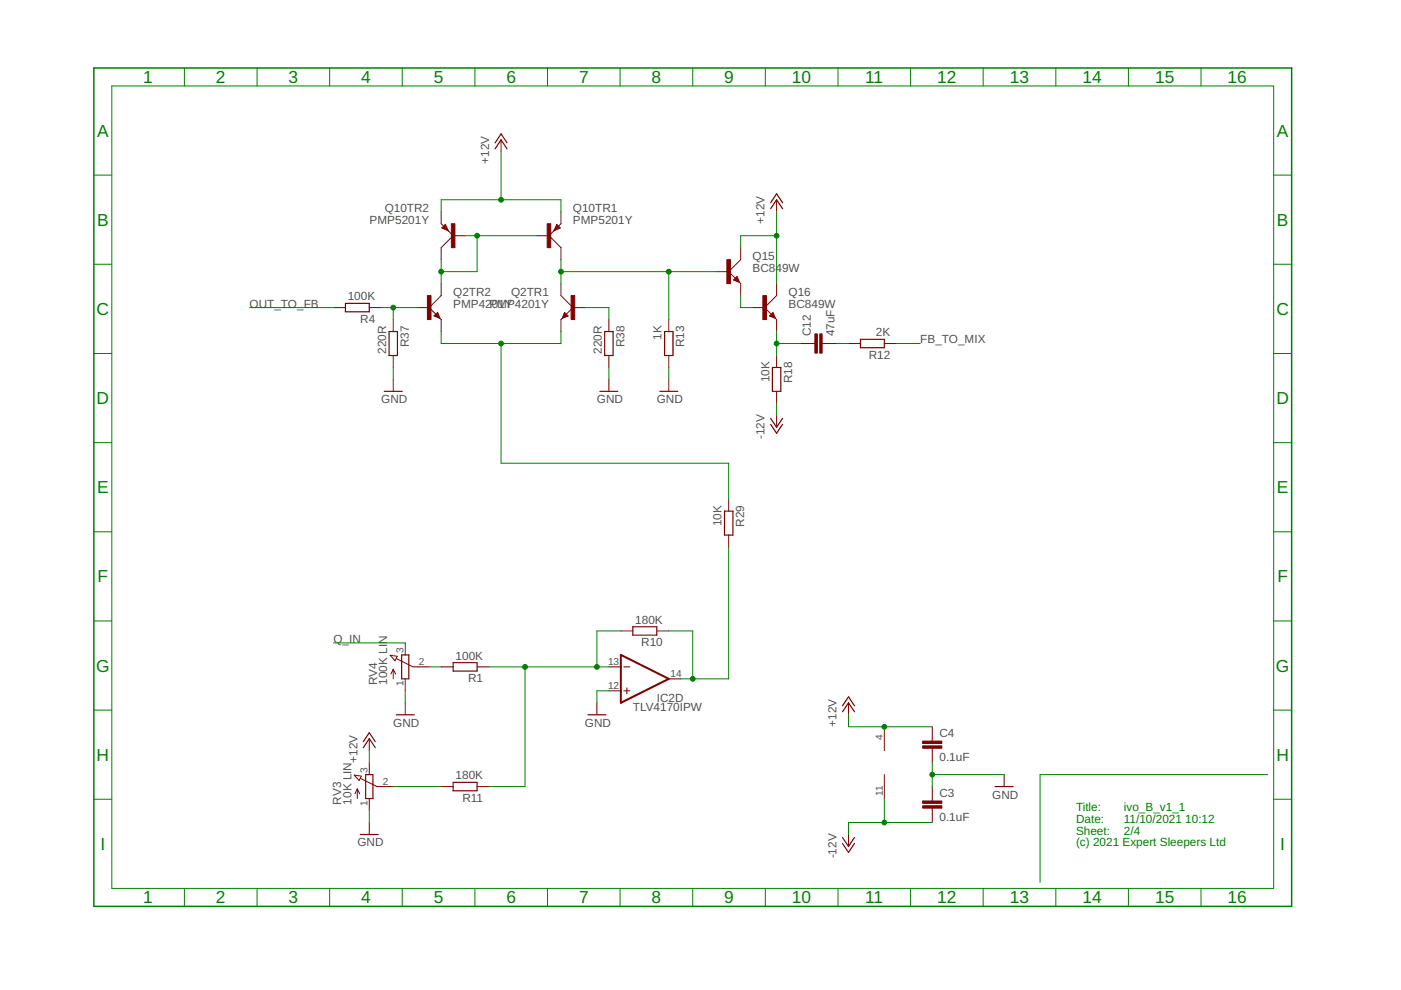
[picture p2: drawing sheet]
<svg xmlns="http://www.w3.org/2000/svg" width="297mm" height="210mm" viewBox="0 0 297 210" stroke-linecap="round" stroke-linejoin="round" font-family="sans-serif">
<g fill="none" stroke="#800000" stroke-width=".25">
<path d="M105 31.6l1.2-1.9 1.3 1.9M105 30.3l1.2-1.9 1.3 1.9M94.4 47.8l.4 .9-.9-.4zM94.4 48.1l-.2 .2M118 47.8l.6 .5-.9 .4zM118 48.1l.3 .2M156.3 58.9l.2 .7-.7-.2zM156.3 59.1l-.3 .3M163.4 44.3l1.3-1.9 1.2 1.9M163.4 43l1.3-1.9 1.2 1.9M73.2 64.3h5.1v1.8h-5.1zM82.5 70.3h1.8v5.1h-1.8z"/>
<path d="M92.8 66.5l.2 .7-.7-.2zM92.8 66.7l-.3 .3M119.7 66.5l.5 .5-.8 .2zM119.7 66.7l.3 .3M128.2 70.3h1.8v5.1h-1.8zM140.9 70.3h1.8v5.1h-1.8zM163.8 77.9h1.7v5.1h-1.7zM163.9 66.5l.2 .7-.7-.2zM163.9 66.7l-.3 .3M182.4 71.9h5.1v1.8h-5.1zM81.5 83h3.8M127.2 83h3.8"/>
<path d="M139.9 83h3.8M163.4 88.7l1.3 1.9 1.2-1.9M163.4 90l1.3 1.9 1.2-1.9M153.6 108.4h1.8v5.1h-1.8zM85.2 138.9h1.5v5h-1.5zM134.2 132.9h5.1v1.8h-5.1zM77 158.5l1.3-1.9 1.3 1.9M77 157.2l1.3-1.9 1.3 1.9M84 151.6h3.8M96.1 140.5h5.1v1.8h-5.1zM124.7 151.6h3.8M178.6 150.9l1.3-1.9 1.3 1.9"/>
<path d="M178.6 149.6l1.3-1.9 1.3 1.9M76.4 176.9h3.8M77.5 164.2h1.6v5.1h-1.6zM96.1 165.9h5.1v1.8h-5.1zM178.6 177.6l1.3 1.9 1.3-1.9M178.6 178.8l1.3 1.9 1.3-1.9M211 166.8h3.8"/>
</g>
<g fill="none" stroke="#800000" stroke-width=".21">
<path d="M106.2 29.7v2.5M93.5 44.9v2.5l2.6 2.6M94.4 47.6l.7 1.4-1.4-.7zM96.1 50h2.5M96.1 50l-2.6 2.5v2.6M113.9 50h2.5M116.4 50l2.5 2.5v2.6M118 47.6l.8 .7-1.4 .7zM118.9 44.9v2.5l-2.5 2.6M152 57.6h2.5M154.5 57.6l2.5 2.5v2.6M156.3 58.6l.5 1.3-1.3-.5z"/>
<path d="M157 52.5v2.6l-2.5 2.5M164.7 42.4v2.5M70.7 65.2h2.5M78.3 65.2h2.5M83.4 67.8v2.5M83.4 75.4v2.5M88.5 65.2h2.5M91 65.2l2.5 2.6v2.5M92.8 66.2l.5 1.3-1.3-.5zM93.5 60.1v2.6l-2.5 2.5M118.9 60.1v2.6l2.6 2.5M119.7 66.2l.8 .8-1.3 .5z"/>
<path d="M121.5 65.2h2.5M121.5 65.2l-2.6 2.6v2.5M129.1 67.8v2.5M129.1 75.4v2.5M141.8 67.8v2.5M141.8 75.4v2.5M159.6 65.2h2.5M162.1 65.2l2.6 2.6v2.5M163.9 66.2l.5 1.3-1.3-.5zM164.7 60.1v2.6l-2.6 2.5M164.7 75.4v2.5M169.7 72.8h3.1"/>
<path d="M174.3 72.8h3.1M179.9 72.8h2.5M187.5 72.8h2.5M83.4 80.4v2.6M129.1 80.4v2.6M141.8 80.4v2.6M164.7 83v2.5M164.7 88.1v2.5M154.5 105.8v2.6M154.5 113.5v2.5M82.7 138.9l1.5 .2-.4 1zM84.1 139.6l3.5 1.8h3.4"/>
<path d="M85.9 136.3v2.6M131.6 133.8h2.6M139.3 133.8h2.5M78.3 156.6v2.6M83.4 141.9v2M83.4 141.9l-.5 1M83.4 141.9l.5 1M85.9 143.9v2.6M85.9 149v2.6M93.5 141.4h2.6M101.2 141.4h2.5M126.6 149v2.6"/>
<path d="M129.1 141.4h2.5M129.1 146.5h2.5M132.3 141.4h1.2M132.3 146.5h1.2M132.9 145.8v1.3M141.8 143.9h2.5M179.9 149v2.6M187.5 154.1v5.1M197.7 154.1v3M197.7 158.6v3.1M75.1 164.3l1.5 .2-.5 1zM75.8 167.3v2"/>
<path d="M75.8 167.3l-.6 1M75.8 167.3l.5 1M76.4 165l3.5 1.8h3.5M78.3 161.7v2.5M78.3 169.3v2.6M78.3 174.4v2.5M93.5 166.8h2.6M101.2 166.8h2.5M179.9 176.9v2.6M187.5 164.2v5.1M197.7 166.8v3M197.7 171.3v3.1"/>
<path d="M212.9 164.2v2.6"/>
</g>
<path d="M131.6 138.9l10.2 5-10.2 5.1z" fill="none" stroke="#800000" stroke-width=".42"/>
<g fill="#800000" stroke="#800000" stroke-width=".21">
<path d="M195.6 158.1h4.1v.5h-4.1z"/>
<path d="M195.6 157.1h4.1v.5h-4.1z"/>
<path d="M195.6 170.8h4.1v.5h-4.1z"/>
<path d="M195.6 169.8h4.1v.5h-4.1z"/>
<path d="M116 47.4h.8v5.1h-.8z"/>
<path d="M95.7 47.4h.8v5.1h-.8z"/>
<path d="M121.1 62.7h.8v5.1h-.8z"/>
<path d="M90.6 62.7h.8v5.1h-.8z"/>
<path d="M154.1 55.1h.8v5h-.8z"/>
<path d="M161.7 62.7h.8v5.1h-.8z"/>
<path d="M173.8 70.8h.5v4.1h-.5z"/>
<path d="M172.8 70.8h.5v4.1h-.5z"/>
</g>
<path d="M19.9 14.4h254v177.8h-254z" fill="none" stroke="#008000" stroke-width=".32"/>
<g fill="none" stroke="#008000" stroke-width=".21">
<path d="M23.7 18.2h246.3v170.2h-246.3zM39.1 14.4v3.8M54.5 14.4v3.8M69.9 14.4v3.8M85.3 14.4v3.8M100.7 14.4v3.8M116.1 14.4v3.8M131.5 14.4v3.8M146.9 14.4v3.8M162.3 14.4v3.8M177.7 14.4v3.8M193.1 14.4v3.8"/>
<path d="M208.4 14.4v3.8M223.9 14.4v3.8M239.2 14.4v3.8M254.6 14.4v3.8M19.9 37.1h3.8M106.2 32.2v10.2M270 37.1h3.9M19.9 56h3.8M93.5 44.9v-2.5h25.4v2.5M93.5 55.1v5M98.6 50h15.3M101.2 50v7.6h-7.7"/>
<path d="M118.9 55.1v5M118.9 57.6h33.1M141.8 57.6v10.2M164.7 44.9v15.2M164.7 50h-7.7v2.5M270 56h3.9M19.9 75h3.8M52.9 65.2h17.8M80.8 65.2h7.7M83.4 65.2v2.6M83.4 77.9v2.5M93.5 70.3v2.5h25.4v-2.5"/>
<path d="M106.2 72.8v25.4h48.3v7.6M124 65.2h5.1v2.6M129.1 77.9v2.5M141.8 77.9v2.5M157 62.7v2.5h2.6M164.7 70.3v5.1M164.7 72.8h5M177.4 72.8h2.5M190 72.8h5.1M270 75h3.9M19.9 93.9h3.8M164.7 85.5v2.6"/>
<path d="M270 93.9h3.9M19.9 112.8h3.8M154.5 116v27.9h-10.2M270 112.8h3.9M19.9 131.7h3.8M70.7 136.3h15.2M131.6 133.8h-5v7.6M141.8 133.8h5.1v10.1M270 131.7h3.9M19.9 150.6h3.8M78.3 159.2v2.5M85.9 146.5v2.5"/>
<path d="M91 141.4h2.5M103.7 141.4h25.4M111.3 141.4v25.4h-7.6M129.1 146.5h-2.5v2.5M179.9 151.6v2.5h17.8M270 150.6h3.9M19.9 169.5h3.8M78.3 171.9v2.5M83.4 166.8h10.1M187.5 169.3v5.1M197.7 161.7v5.1M197.7 164.2h15.2"/>
<path d="M197.7 174.4h-17.8v2.5M268.8 164.2h-48.3v22.9M270 169.5h3.9M39.1 188.4v3.8M54.5 188.4v3.8M69.9 188.4v3.8M85.3 188.4v3.8M100.7 188.4v3.8M116.1 188.4v3.8M131.5 188.4v3.8M146.9 188.4v3.8M162.3 188.4v3.8"/>
<path d="M177.7 188.4v3.8M193.1 188.4v3.8M208.4 188.4v3.8M223.9 188.4v3.8M239.2 188.4v3.8M254.6 188.4v3.8"/>
</g>
<g fill="#008000" stroke="#008000" stroke-width=".21">
<circle cx="197.7" cy="164.2" r=".51"/>
<circle cx="126.6" cy="141.4" r=".51"/>
<circle cx="111.3" cy="141.4" r=".51"/>
<circle cx="146.9" cy="143.9" r=".51"/>
<circle cx="187.5" cy="174.4" r=".51"/>
<circle cx="187.5" cy="154.1" r=".51"/>
<circle cx="106.2" cy="42.4" r=".51"/>
<circle cx="164.7" cy="50" r=".51"/>
<circle cx="83.4" cy="65.2" r=".51"/>
<circle cx="106.2" cy="72.8" r=".51"/>
<circle cx="164.7" cy="72.8" r=".51"/>
<circle cx="101.2" cy="50" r=".51"/>
<circle cx="93.5" cy="57.6" r=".51"/>
<circle cx="118.9" cy="57.6" r=".51"/>
<circle cx="141.8" cy="57.6" r=".51"/>
</g>
<g font-size="3.7" fill="#008000">
<text x="30.4" y="17.6">1</text>
<text x="45.8" y="17.6">2</text>
<text x="61.2" y="17.6">3</text>
<text x="76.6" y="17.6">4</text>
<text x="92" y="17.6">5</text>
<text x="107.4" y="17.6">6</text>
<text x="122.8" y="17.6">7</text>
<text x="138.2" y="17.6">8</text>
<text x="153.6" y="17.6">9</text>
<text x="167.9" y="17.6">10</text>
<text x="183.5" y="17.6">11</text>
<text x="198.7" y="17.6">12</text>
<text x="214.1" y="17.6">13</text>
<text x="229.5" y="17.6">14</text>
<text x="244.9" y="17.6">15</text>
<text x="260.3" y="17.6">16</text>
<text x="20.6" y="29">A</text>
<text x="270.7" y="29">A</text>
<text x="20.6" y="47.9">B</text>
<text x="270.7" y="47.9">B</text>
<text x="20.5" y="66.8">C</text>
<text x="270.6" y="66.8">C</text>
<text x="20.5" y="85.7">D</text>
<text x="270.6" y="85.7">D</text>
<text x="20.6" y="104.6">E</text>
<text x="270.7" y="104.6">E</text>
<text x="20.7" y="123.5">F</text>
<text x="270.8" y="123.5">F</text>
<text x="20.4" y="142.4">G</text>
<text x="270.5" y="142.4">G</text>
<text x="20.5" y="161.3">H</text>
<text x="270.6" y="161.3">H</text>
<text x="21.3" y="180.2">I</text>
<text x="271.4" y="180.2">I</text>
<text x="30.4" y="191.6">1</text>
<text x="45.8" y="191.6">2</text>
<text x="61.2" y="191.6">3</text>
<text x="76.6" y="191.6">4</text>
<text x="92" y="191.6">5</text>
<text x="107.4" y="191.6">6</text>
<text x="122.8" y="191.6">7</text>
<text x="138.2" y="191.6">8</text>
<text x="153.6" y="191.6">9</text>
<text x="167.9" y="191.6">10</text>
<text x="183.5" y="191.6">11</text>
<text x="198.7" y="191.6">12</text>
<text x="214.1" y="191.6">13</text>
<text x="229.5" y="191.6">14</text>
<text x="244.9" y="191.6">15</text>
<text x="260.3" y="191.6">16</text>
</g>
<g font-size="2.5" fill="#505050">
<text x="103.7" y="34.7" transform="rotate(-90 103.7 34.7)">+12V</text>
<text x="78.4" y="47.4">PMP5201Y</text>
<text x="81.6" y="44.9">Q10TR2</text>
<text x="121.5" y="47.4">PMP5201Y</text>
<text x="121.5" y="44.9">Q10TR1</text>
<text x="162.1" y="47.4" transform="rotate(-90 162.1 47.4)">+12V</text>
<text x="159.6" y="57.6">BC849W</text>
<text x="159.6" y="55.1">Q15</text>
<text x="52.9" y="65.2">OUT_TO_FB</text>
<text x="73.7" y="63.7">100K</text>
<text x="96.1" y="65.2">PMP42PMP4201Y</text>
<text x="96.1" y="62.7">Q2TR2</text>
<text x="104.3" y="65.2">01Y</text>
<text x="108.4" y="62.7">Q2TR1</text>
<text x="167.2" y="65.2">BC849W</text>
<text x="167.2" y="62.7">Q16</text>
<text x="76.4" y="68.5">R4</text>
<text x="171.9" y="71.3" transform="rotate(-90 171.9 71.3)">C12</text>
<text x="177" y="71.3" transform="rotate(-90 177 71.3)">47uF</text>
<text x="185.7" y="71.3">2K</text>
<text x="81.9" y="75" transform="rotate(-90 81.9 75)">220R</text>
<text x="86.7" y="73.6" transform="rotate(-90 86.7 73.6)">R37</text>
<text x="127.6" y="75" transform="rotate(-90 127.6 75)">220R</text>
<text x="132.4" y="73.6" transform="rotate(-90 132.4 73.6)">R38</text>
<text x="140.3" y="72.1" transform="rotate(-90 140.3 72.1)">1K</text>
<text x="145.1" y="73.6" transform="rotate(-90 145.1 73.6)">R13</text>
<text x="184.2" y="76.1">R12</text>
<text x="195.1" y="72.8">FB_TO_MIX</text>
<text x="163.1" y="81.1" transform="rotate(-90 163.1 81.1)">10K</text>
<text x="167.9" y="81.2" transform="rotate(-90 167.9 81.2)">R18</text>
<text x="80.8" y="85.5">GND</text>
<text x="126.6" y="85.5">GND</text>
<text x="139.3" y="85.5">GND</text>
<text x="162.1" y="93.1" transform="rotate(-90 162.1 93.1)">-12V</text>
<text x="153" y="111.6" transform="rotate(-90 153 111.6)">10K</text>
<text x="157.8" y="111.7" transform="rotate(-90 157.8 111.7)">R29</text>
<text x="70.7" y="136.3">Q_IN</text>
<text x="134.7" y="132.2">180K</text>
<text x="136" y="137">R10</text>
<text x="96.6" y="139.9">100K</text>
<text x="80" y="145.2" transform="rotate(-90 80 145.2)">RV4</text>
<text x="82.1" y="145.2" transform="rotate(-90 82.1 145.2)">100K LIN</text>
<text x="99.2" y="144.7">R1</text>
<text x="139.3" y="148.9">IC2D</text>
<text x="83.4" y="154.1">GND</text>
<text x="124" y="154.1">GND</text>
<text x="134.2" y="150.8">TLV4170IPW</text>
<text x="177.3" y="154.1" transform="rotate(-90 177.3 154.1)">+12V</text>
<text x="75.8" y="161.7" transform="rotate(-90 75.8 161.7)">+12V</text>
<text x="199.2" y="161.3">0.1uF</text>
<text x="199.2" y="156.2">C4</text>
<text x="96.6" y="165.3">180K</text>
<text x="72.3" y="170.6" transform="rotate(-90 72.3 170.6)">RV3</text>
<text x="74.5" y="170.6" transform="rotate(-90 74.5 170.6)">10K LIN</text>
<text x="98" y="170.1">R11</text>
<text x="199.2" y="168.9">C3</text>
<text x="210.4" y="169.3">GND</text>
<text x="75.8" y="179.5">GND</text>
<text x="199.2" y="174">0.1uF</text>
<text x="177.3" y="182" transform="rotate(-90 177.3 182)">-12V</text>
</g>
<g font-size="2.5" fill="#008000">
<text x="228.1" y="171.9">Title:</text>
<text x="238.3" y="171.9">ivo_B_v1_1</text>
<text x="228.1" y="174.4">Date:</text>
<text x="228.1" y="176.9">Sheet:</text>
<text x="228.1" y="179.5">(c) 2021 Expert Sleepers Ltd</text>
<text x="238.3" y="174.4">11/10/2021</text>
<text x="238.3" y="176.9">2/4</text>
<text x="251.3" y="174.4">10:12</text>
</g>
<g font-size="2.1" fill="#505050">
<text x="85.6" y="138.5" transform="rotate(-90 85.6 138.5)">3</text>
<text x="88.8" y="141">2</text>
<text x="128.9" y="141">13</text>
<text x="142.1" y="143.6">14</text>
<text x="85.6" y="145.5" transform="rotate(-90 85.6 145.5)">1</text>
<text x="128.9" y="146.1">12</text>
<text x="187.1" y="156.8" transform="rotate(-90 187.1 156.8)">4</text>
<text x="77.9" y="163.9" transform="rotate(-90 77.9 163.9)">3</text>
<text x="81.2" y="166.4">2</text>
<text x="77.9" y="170.9" transform="rotate(-90 77.9 170.9)">1</text>
<text x="187.1" y="168.8" transform="rotate(-90 187.1 168.8)">11</text>
</g>
</svg>
